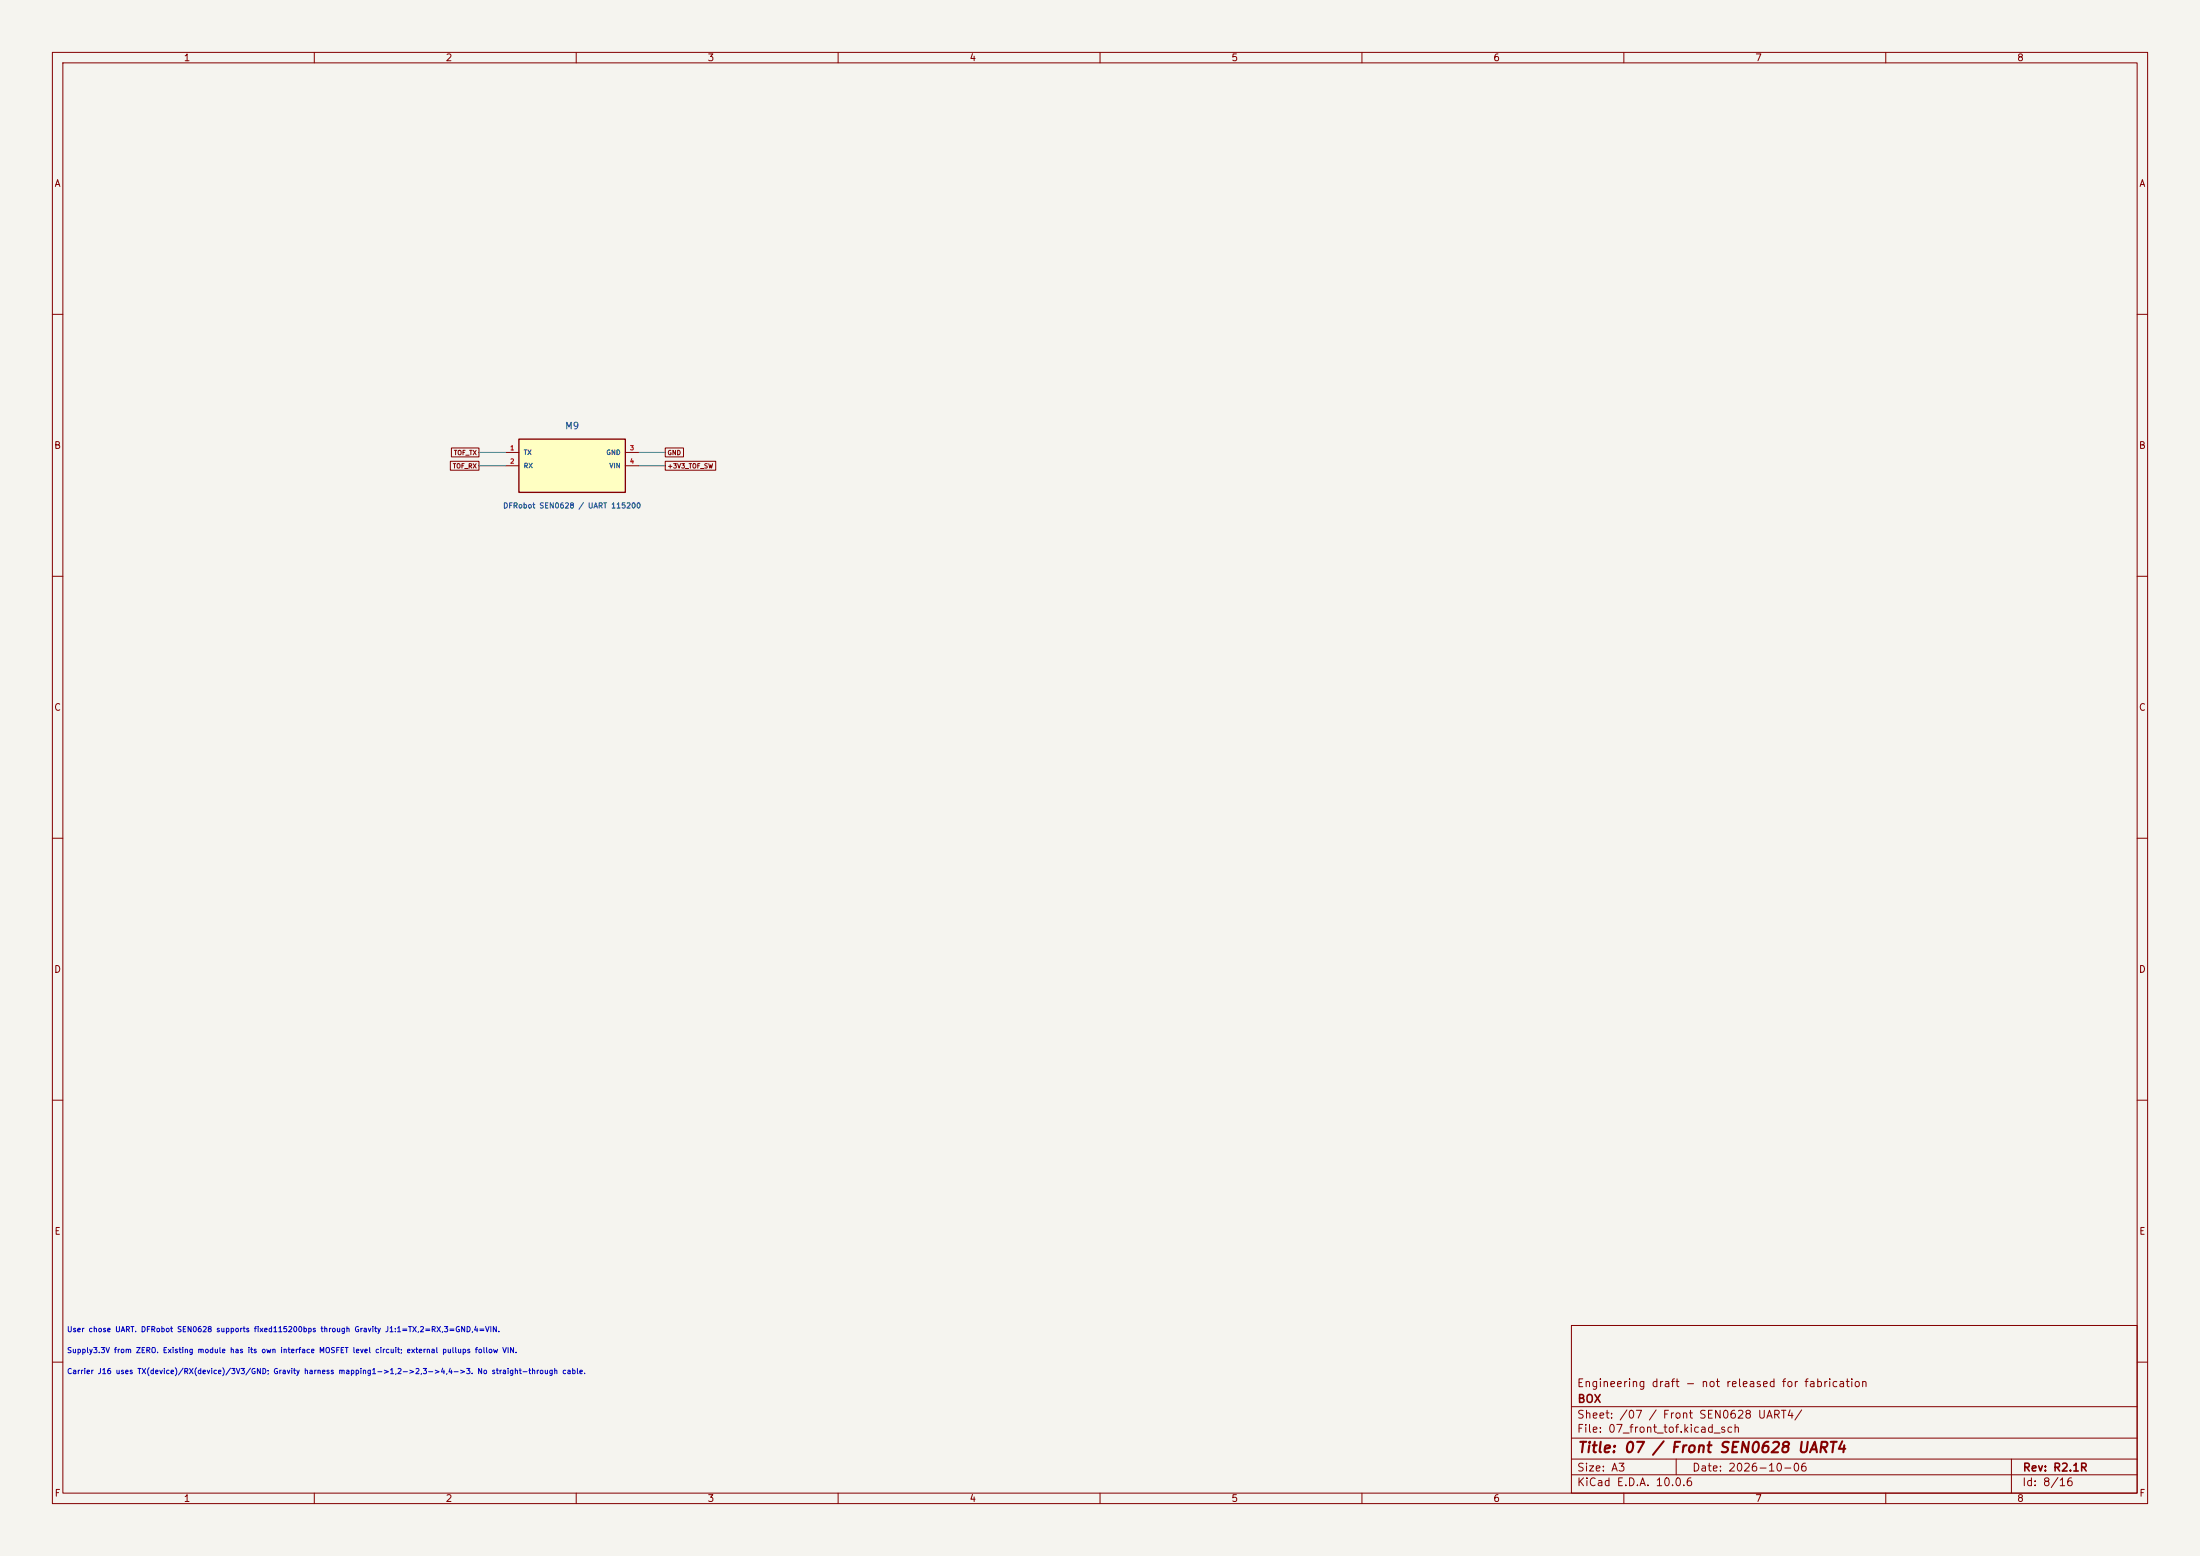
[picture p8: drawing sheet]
(kicad_sch (version 20250114) (generator "eeschema") (paper "A3")
(title_block (title "07 / Front SEN0628 UART4") (date "2026-10-06") (rev "R2.1R") (company "BOX") (comment 1 "Engineering draft - not released for fabrication"))
(lib_symbols (symbol "Box:M9" (pin_names (offset 0.8)) (in_bom yes) (on_board yes)
(property "Reference" "M" (at 0 7.62 0) (effects (font (size 1.27 1.27))))
(property "Value" "DFRobot SEN0628 / UART 115200" (at 0 -7.62 0) (effects (font (size 1.0 1.0))))
(symbol "M9_0_1" (rectangle (start -10.16 5.08) (end 10.16 -5.08) (stroke (width 0.254) (type default)) (fill (type background))))
(symbol "M9_1_1"
(pin output line (at -12.7 2.54 0) (length 2.54) (name "TX" (effects (font (size 0.9 0.9)))) (number "1" (effects (font (size 0.85 0.85)))))
(pin input line (at -12.7 0.0 0) (length 2.54) (name "RX" (effects (font (size 0.9 0.9)))) (number "2" (effects (font (size 0.85 0.85)))))
(pin passive line (at 12.7 2.54 180) (length 2.54) (name "GND" (effects (font (size 0.9 0.9)))) (number "3" (effects (font (size 0.85 0.85)))))
(pin power_in line (at 12.7 0.0 180) (length 2.54) (name "VIN" (effects (font (size 0.9 0.9)))) (number "4" (effects (font (size 0.85 0.85))))))))
(symbol (lib_id "Box:M9") (at 109.22 88.9 0) (unit 1) (in_bom yes) (on_board no) (dnp no)
(property "Reference" "M9" (at 109.22 81.28 0) (effects (font (size 1.27 1.27))))
(property "Value" "DFRobot SEN0628 / UART 115200" (at 109.22 96.52000000000001 0) (effects (font (size 1 1))))
(property "Footprint" "box:External_Module_Not_On_Carrier" (at 109.22 96.52000000000001 0) (effects (font (size 1 1)) (hide yes)))
(property "Datasheet" "https://wiki.dfrobot.com/sen0628/" (at 109.22 96.52000000000001 0) (effects (font (size 1 1)) (hide yes)))
(property "MPN" "SEN0628" (at 109.22 96.52000000000001 0) (effects (font (size 1 1)) (hide yes)))
(property "Manufacturer" "DFRobot" (at 109.22 96.52000000000001 0) (effects (font (size 1 1)) (hide yes)))
(property "Verification" "SEN0628 uses ZERO3V3 through M17. SensorJ1.3GND/.4VIN cross to carrierJ16.4/.3. UART crosses M22, with side2 powered from the same switched ToF rail. Nominal domain separation implemented; actual module fit and power-transition tests remain open." (at 109.22 96.52000000000001 0) (effects (font (size 1 1)) (hide yes)))
(property "Rating" "" (at 109.22 96.52000000000001 0) (effects (font (size 1 1)) (hide yes)))
(property "Tolerance" "" (at 109.22 96.52000000000001 0) (effects (font (size 1 1)) (hide yes)))
(pin "1")
(pin "2")
(pin "3")
(pin "4"))
(wire (pts (xy 96.52 86.36) (xy 91.44 86.36)) (stroke (width 0) (type default)))
(global_label "TOF_TX" (shape passive) (at 91.44 86.36 0) (effects (font (size 0.85 0.85)) (justify right)))
(wire (pts (xy 96.52 88.9) (xy 91.44 88.9)) (stroke (width 0) (type default)))
(global_label "TOF_RX" (shape passive) (at 91.44 88.9 0) (effects (font (size 0.85 0.85)) (justify right)))
(wire (pts (xy 121.92 86.36) (xy 127.0 86.36)) (stroke (width 0) (type default)))
(global_label "GND" (shape passive) (at 127.0 86.36 180) (effects (font (size 0.85 0.85)) (justify left)))
(wire (pts (xy 121.92 88.9) (xy 127.0 88.9)) (stroke (width 0) (type default)))
(global_label "+3V3_TOF_SW" (shape passive) (at 127.0 88.9 180) (effects (font (size 0.85 0.85)) (justify left)))
(text "User chose UART. DFRobot SEN0628 supports fixed115200bps through Gravity J1:1=TX,2=RX,3=GND,4=VIN." (at 12.7 254 0) (effects (font (size 1.0 1.0)) (justify left)))
(text "Supply3.3V from ZERO. Existing module has its own interface MOSFET level circuit; external pullups follow VIN." (at 12.7 258 0) (effects (font (size 1.0 1.0)) (justify left)))
(text "Carrier J16 uses TX(device)/RX(device)/3V3/GND; Gravity harness mapping1->1,2->2,3->4,4->3. No straight-through cable." (at 12.7 262 0) (effects (font (size 1.0 1.0)) (justify left))))
